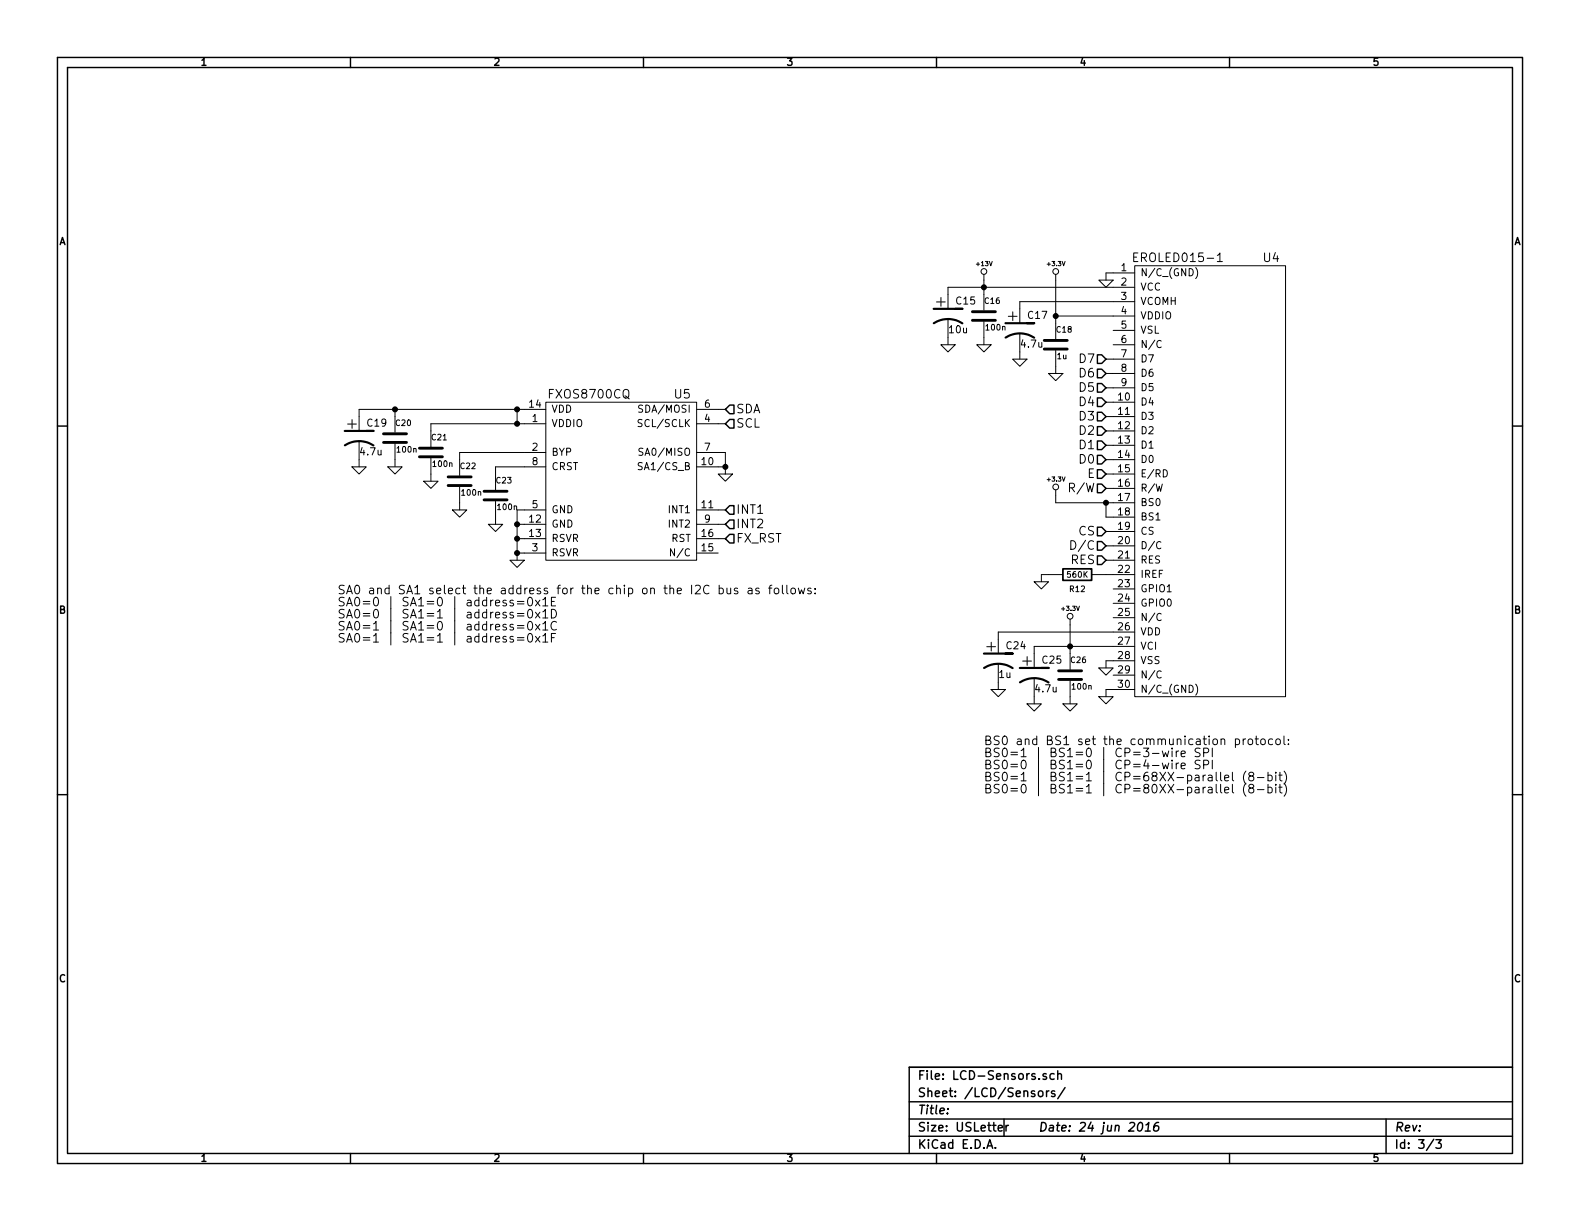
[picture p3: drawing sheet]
EESchema Schematic File Version 2
LIBS:power
LIBS:device
LIBS:transistors
LIBS:conn
LIBS:linear
LIBS:regul
LIBS:74xx
LIBS:cmos4000
LIBS:adc-dac
LIBS:memory
LIBS:xilinx
LIBS:special
LIBS:microcontrollers
LIBS:dsp
LIBS:microchip
LIBS:analog_switches
LIBS:motorola
LIBS:texas
LIBS:intel
LIBS:audio
LIBS:interface
LIBS:digital-audio
LIBS:philips
LIBS:display
LIBS:cypress
LIBS:siliconi
LIBS:opto
LIBS:atmel
LIBS:contrib
LIBS:valves
LIBS:user
LIBS:Hyperdrive!-cache
LIBS:SmartWatch-cache
EELAYER 27 0
EELAYER END
$Descr USLetter 11000 8500
encoding utf-8
Sheet 3 3
Title ""
Date "24 jun 2016"
Rev ""
Comp ""
Comment1 ""
Comment2 ""
Comment3 ""
Comment4 ""
$EndDescr
$Comp
L FXOS8700CQ U5
U 1 1
P 4300 3250
F 0 "U5" H 4750 3750 60  0000 C CNN
F 1 "FXOS8700CQ" H 4100 3750 60  0000 C CNN
F 2 "" H 4300 3250 60  0000 C CNN
F 3 "" H 4300 3250 60  0000 C CNN
	1    4300 3250
	1    0    0    -1  
$EndComp
$Comp
L GND #PWR050
U 1 1
P 3600 3900
F 0 "#PWR050" H 3600 3900 30  0001 C CNN
F 1 "GND" H 3600 3830 30  0001 C CNN
F 2 "" H 3600 3900 60  0000 C CNN
F 3 "" H 3600 3900 60  0000 C CNN
	1    3600 3900
	-1   0    0    -1  
$EndComp
$Comp
L CAP C20
U 1 1
P 2750 3050
F 0 "C20" H 2750 3150 40  0000 L CNN
F 1 "100n" H 2756 2965 40  0000 L CNN
F 2 "~" H 2788 2900 30  0000 C CNN
F 3 "~" H 2750 3050 60  0000 C CNN
	1    2750 3050
	1    0    0    -1  
$EndComp
$Comp
L CAP C23
U 1 1
P 3450 3450
F 0 "C23" H 3450 3550 40  0000 L CNN
F 1 "100n" H 3456 3365 40  0000 L CNN
F 2 "~" H 3488 3300 30  0000 C CNN
F 3 "~" H 3450 3450 60  0000 C CNN
	1    3450 3450
	1    0    0    -1  
$EndComp
$Comp
L CAPPOL C19
U 1 1
P 2500 3050
F 0 "C19" H 2550 3150 50  0000 L CNN
F 1 "4.7u" H 2500 2950 50  0000 L CNN
F 2 "~" H 2500 3050 60  0000 C CNN
F 3 "~" H 2500 3050 60  0000 C CNN
	1    2500 3050
	1    0    0    -1  
$EndComp
$Comp
L CAP C22
U 1 1
P 3200 3350
F 0 "C22" H 3200 3450 40  0000 L CNN
F 1 "100n" H 3206 3265 40  0000 L CNN
F 2 "~" H 3238 3200 30  0000 C CNN
F 3 "~" H 3200 3350 60  0000 C CNN
	1    3200 3350
	1    0    0    -1  
$EndComp
$Comp
L CAP C21
U 1 1
P 3000 3150
F 0 "C21" H 3000 3250 40  0000 L CNN
F 1 "100n" H 3006 3065 40  0000 L CNN
F 2 "~" H 3038 3000 30  0000 C CNN
F 3 "~" H 3000 3150 60  0000 C CNN
	1    3000 3150
	1    0    0    -1  
$EndComp
$Comp
L GND #PWR051
U 1 1
P 3200 3550
F 0 "#PWR051" H 3200 3550 30  0001 C CNN
F 1 "GND" H 3200 3480 30  0001 C CNN
F 2 "" H 3200 3550 60  0000 C CNN
F 3 "" H 3200 3550 60  0000 C CNN
	1    3200 3550
	1    0    0    -1  
$EndComp
$Comp
L GND #PWR052
U 1 1
P 3450 3650
F 0 "#PWR052" H 3450 3650 30  0001 C CNN
F 1 "GND" H 3450 3580 30  0001 C CNN
F 2 "" H 3450 3650 60  0000 C CNN
F 3 "" H 3450 3650 60  0000 C CNN
	1    3450 3650
	1    0    0    -1  
$EndComp
$Comp
L GND #PWR053
U 1 1
P 3000 3350
F 0 "#PWR053" H 3000 3350 30  0001 C CNN
F 1 "GND" H 3000 3280 30  0001 C CNN
F 2 "" H 3000 3350 60  0000 C CNN
F 3 "" H 3000 3350 60  0000 C CNN
	1    3000 3350
	1    0    0    -1  
$EndComp
$Comp
L GND #PWR054
U 1 1
P 2750 3250
F 0 "#PWR054" H 2750 3250 30  0001 C CNN
F 1 "GND" H 2750 3180 30  0001 C CNN
F 2 "" H 2750 3250 60  0000 C CNN
F 3 "" H 2750 3250 60  0000 C CNN
	1    2750 3250
	1    0    0    -1  
$EndComp
$Comp
L GND #PWR055
U 1 1
P 2500 3250
F 0 "#PWR055" H 2500 3250 30  0001 C CNN
F 1 "GND" H 2500 3180 30  0001 C CNN
F 2 "" H 2500 3250 60  0000 C CNN
F 3 "" H 2500 3250 60  0000 C CNN
	1    2500 3250
	1    0    0    -1  
$EndComp
Text HLabel 5050 3550 2    60   Input ~ 0
INT1
Text HLabel 5050 3650 2    60   Input ~ 0
INT2
Text HLabel 5050 3750 2    60   Input ~ 0
FX_RST
Text HLabel 5050 2850 2    60   Input ~ 0
SDA
Text HLabel 5050 2950 2    60   Input ~ 0
SCL
Text Notes 2350 4150 0    60   ~ 0
SA0 and SA1 select the address for the chip on the I2C bus as follows:\nSA0=0 | SA1=0 | address=0x1E\nSA0=0 | SA1=1 | address=0x1D\nSA0=1 | SA1=0 | address=0x1C\nSA0=1 | SA1=1 | address=0x1F
$Comp
L GND #PWR056
U 1 1
P 5050 3300
F 0 "#PWR056" H 5050 3300 30  0001 C CNN
F 1 "GND" H 5050 3230 30  0001 C CNN
F 2 "" H 5050 3300 60  0000 C CNN
F 3 "" H 5050 3300 60  0000 C CNN
	1    5050 3300
	-1   0    0    -1  
$EndComp
$Comp
L EROLED015-1 U4
U 1 1
P 8450 3100
F 0 "U4" H 8850 4400 60  0000 C CNN
F 1 "EROLED015-1" H 8200 4400 60  0000 C CNN
F 2 "" H 8450 3100 60  0000 C CNN
F 3 "" H 8450 3100 60  0000 C CNN
	1    8450 3100
	1    0    0    -1  
$EndComp
Text Notes 6850 5200 0    60   ~ 0
BS0 and BS1 set the communication protocol:\nBS0=1 | BS1=0 | CP=3-wire SPI\nBS0=0 | BS1=0 | CP=4-wire SPI\nBS0=1 | BS1=1 | CP=68XX-parallel (8-bit)\nBS0=0 | BS1=1 | CP=80XX-parallel (8-bit)
$Comp
L GND #PWR057
U 1 1
P 7700 1950
F 0 "#PWR057" H 7700 1950 30  0001 C CNN
F 1 "GND" H 7700 1880 30  0001 C CNN
F 2 "" H 7700 1950 60  0000 C CNN
F 3 "" H 7700 1950 60  0000 C CNN
	1    7700 1950
	-1   0    0    -1  
$EndComp
$Comp
L CAP C16
U 1 1
P 6850 2200
F 0 "C16" H 6850 2300 40  0000 L CNN
F 1 "100n" H 6856 2115 40  0000 L CNN
F 2 "~" H 6888 2050 30  0000 C CNN
F 3 "~" H 6850 2200 60  0000 C CNN
	1    6850 2200
	1    0    0    -1  
$EndComp
$Comp
L CAPPOL C17
U 1 1
P 7100 2300
F 0 "C17" H 7150 2400 50  0000 L CNN
F 1 "4.7u" H 7100 2200 50  0000 L CNN
F 2 "~" H 7100 2300 60  0000 C CNN
F 3 "~" H 7100 2300 60  0000 C CNN
F 4 "tan" H 7100 2300 60  0001 C CNN "Type"
F 5 "25" H 7100 2300 60  0001 C CNN "Voltage"
	1    7100 2300
	1    0    0    -1  
$EndComp
$Comp
L CAP C18
U 1 1
P 7350 2400
F 0 "C18" H 7350 2500 40  0000 L CNN
F 1 "1u" H 7356 2315 40  0000 L CNN
F 2 "~" H 7388 2250 30  0000 C CNN
F 3 "~" H 7350 2400 60  0000 C CNN
	1    7350 2400
	1    0    0    -1  
$EndComp
$Comp
L GND #PWR058
U 1 1
P 7350 2600
F 0 "#PWR058" H 7350 2600 30  0001 C CNN
F 1 "GND" H 7350 2530 30  0001 C CNN
F 2 "" H 7350 2600 60  0000 C CNN
F 3 "" H 7350 2600 60  0000 C CNN
	1    7350 2600
	-1   0    0    -1  
$EndComp
$Comp
L GND #PWR059
U 1 1
P 7100 2500
F 0 "#PWR059" H 7100 2500 30  0001 C CNN
F 1 "GND" H 7100 2430 30  0001 C CNN
F 2 "" H 7100 2500 60  0000 C CNN
F 3 "" H 7100 2500 60  0000 C CNN
	1    7100 2500
	-1   0    0    -1  
$EndComp
$Comp
L GND #PWR060
U 1 1
P 6850 2400
F 0 "#PWR060" H 6850 2400 30  0001 C CNN
F 1 "GND" H 6850 2330 30  0001 C CNN
F 2 "" H 6850 2400 60  0000 C CNN
F 3 "" H 6850 2400 60  0000 C CNN
	1    6850 2400
	-1   0    0    -1  
$EndComp
$Comp
L GND #PWR061
U 1 1
P 6600 2400
F 0 "#PWR061" H 6600 2400 30  0001 C CNN
F 1 "GND" H 6600 2330 30  0001 C CNN
F 2 "" H 6600 2400 60  0000 C CNN
F 3 "" H 6600 2400 60  0000 C CNN
	1    6600 2400
	-1   0    0    -1  
$EndComp
$Comp
L +13V #PWR062
U 1 1
P 6850 1950
F 0 "#PWR062" H 6850 1910 30  0001 C CNN
F 1 "+13V" H 6850 2060 30  0000 C CNN
F 2 "~" H 6850 1950 60  0000 C CNN
F 3 "~" H 6850 1950 60  0000 C CNN
	1    6850 1950
	1    0    0    -1  
$EndComp
$Comp
L +3.3V #PWR063
U 1 1
P 7350 1950
F 0 "#PWR063" H 7350 1910 30  0001 C CNN
F 1 "+3.3V" H 7350 2060 30  0000 C CNN
F 2 "" H 7350 1950 60  0000 C CNN
F 3 "" H 7350 1950 60  0000 C CNN
	1    7350 1950
	1    0    0    -1  
$EndComp
$Comp
L GND #PWR064
U 1 1
P 7700 4650
F 0 "#PWR064" H 7700 4650 30  0001 C CNN
F 1 "GND" H 7700 4580 30  0001 C CNN
F 2 "" H 7700 4650 60  0000 C CNN
F 3 "" H 7700 4650 60  0000 C CNN
	1    7700 4650
	1    0    0    -1  
$EndComp
$Comp
L GND #PWR065
U 1 1
P 7700 4850
F 0 "#PWR065" H 7700 4850 30  0001 C CNN
F 1 "GND" H 7700 4780 30  0001 C CNN
F 2 "" H 7700 4850 60  0000 C CNN
F 3 "" H 7700 4850 60  0000 C CNN
	1    7700 4850
	1    0    0    -1  
$EndComp
$Comp
L +3.3V #PWR066
U 1 1
P 7450 4350
F 0 "#PWR066" H 7450 4310 30  0001 C CNN
F 1 "+3.3V" H 7450 4460 30  0000 C CNN
F 2 "" H 7450 4350 60  0000 C CNN
F 3 "" H 7450 4350 60  0000 C CNN
	1    7450 4350
	1    0    0    -1  
$EndComp
$Comp
L CAPPOL C25
U 1 1
P 7200 4700
F 0 "C25" H 7250 4800 50  0000 L CNN
F 1 "4.7u" H 7200 4600 50  0000 L CNN
F 2 "~" H 7200 4700 60  0000 C CNN
F 3 "~" H 7200 4700 60  0000 C CNN
	1    7200 4700
	1    0    0    -1  
$EndComp
$Comp
L CAP C26
U 1 1
P 7450 4700
F 0 "C26" H 7450 4800 40  0000 L CNN
F 1 "100n" H 7456 4615 40  0000 L CNN
F 2 "~" H 7488 4550 30  0000 C CNN
F 3 "~" H 7450 4700 60  0000 C CNN
	1    7450 4700
	1    0    0    -1  
$EndComp
$Comp
L GND #PWR067
U 1 1
P 7450 4900
F 0 "#PWR067" H 7450 4900 30  0001 C CNN
F 1 "GND" H 7450 4830 30  0001 C CNN
F 2 "" H 7450 4900 60  0000 C CNN
F 3 "" H 7450 4900 60  0000 C CNN
	1    7450 4900
	1    0    0    -1  
$EndComp
$Comp
L GND #PWR068
U 1 1
P 7200 4900
F 0 "#PWR068" H 7200 4900 30  0001 C CNN
F 1 "GND" H 7200 4830 30  0001 C CNN
F 2 "" H 7200 4900 60  0000 C CNN
F 3 "" H 7200 4900 60  0000 C CNN
	1    7200 4900
	1    0    0    -1  
$EndComp
$Comp
L CAPPOL C24
U 1 1
P 6950 4600
F 0 "C24" H 7000 4700 50  0000 L CNN
F 1 "1u" H 6950 4500 50  0000 L CNN
F 2 "~" H 6950 4600 60  0000 C CNN
F 3 "~" H 6950 4600 60  0000 C CNN
	1    6950 4600
	1    0    0    -1  
$EndComp
$Comp
L GND #PWR069
U 1 1
P 6950 4800
F 0 "#PWR069" H 6950 4800 30  0001 C CNN
F 1 "GND" H 6950 4730 30  0001 C CNN
F 2 "" H 6950 4800 60  0000 C CNN
F 3 "" H 6950 4800 60  0000 C CNN
	1    6950 4800
	1    0    0    -1  
$EndComp
$Comp
L CAPPOL C15
U 1 1
P 6600 2200
F 0 "C15" H 6650 2300 50  0000 L CNN
F 1 "10u" H 6600 2100 50  0000 L CNN
F 2 "~" H 6600 2200 60  0000 C CNN
F 3 "~" H 6600 2200 60  0000 C CNN
	1    6600 2200
	1    0    0    -1  
$EndComp
$Comp
L RES R12
U 1 1
P 7550 4000
F 0 "R12" V 7450 4050 40  0000 C CNN
F 1 "560K" V 7550 4050 40  0000 C CNN
F 2 "~" V 7480 4000 30  0000 C CNN
F 3 "~" H 7550 4000 30  0000 C CNN
	1    7550 4000
	0    -1   -1   0   
$EndComp
$Comp
L GND #PWR070
U 1 1
P 7250 4050
F 0 "#PWR070" H 7250 4050 30  0001 C CNN
F 1 "GND" H 7250 3980 30  0001 C CNN
F 2 "" H 7250 4050 60  0000 C CNN
F 3 "" H 7250 4050 60  0000 C CNN
	1    7250 4050
	1    0    0    -1  
$EndComp
$Comp
L +3.3V #PWR071
U 1 1
P 7350 3450
F 0 "#PWR071" H 7350 3410 30  0001 C CNN
F 1 "+3.3V" H 7350 3560 30  0000 C CNN
F 2 "" H 7350 3450 60  0000 C CNN
F 3 "" H 7350 3450 60  0000 C CNN
	1    7350 3450
	1    0    0    -1  
$EndComp
Text HLabel 7700 3900 0    60   Input ~ 0
RES
Text HLabel 7700 3700 0    60   Input ~ 0
CS
Text HLabel 7700 3800 0    60   Input ~ 0
D/C
Text HLabel 7700 3300 0    60   Input ~ 0
E
Text HLabel 7700 3400 0    60   Input ~ 0
R/W
Text HLabel 7700 2500 0    60   Input ~ 0
D7
Text HLabel 7700 2600 0    60   Input ~ 0
D6
Text HLabel 7700 2700 0    60   Input ~ 0
D5
Text HLabel 7700 2800 0    60   Input ~ 0
D4
Text HLabel 7700 2900 0    60   Input ~ 0
D3
Text HLabel 7700 3000 0    60   Input ~ 0
D2
Text HLabel 7700 3100 0    60   Input ~ 0
D1
Text HLabel 7700 3200 0    60   Input ~ 0
D0
Wire Wire Line
	3650 3550 3600 3550
Wire Wire Line
	3600 3550 3600 3900
Wire Wire Line
	3650 3850 3600 3850
Connection ~ 3600 3850
Wire Wire Line
	3650 3750 3600 3750
Connection ~ 3600 3750
Wire Wire Line
	3650 3650 3600 3650
Connection ~ 3600 3650
Wire Wire Line
	2500 2850 3650 2850
Wire Wire Line
	3600 2850 3600 2950
Wire Wire Line
	3000 2950 3650 2950
Wire Wire Line
	2750 2900 2750 2850
Connection ~ 3600 2850
Wire Wire Line
	2500 2900 2500 2850
Connection ~ 2750 2850
Wire Wire Line
	3200 3200 3200 3150
Wire Wire Line
	3200 3150 3650 3150
Wire Wire Line
	3650 3250 3450 3250
Wire Wire Line
	3450 3250 3450 3300
Wire Wire Line
	3000 3000 3000 2950
Connection ~ 3600 2950
Wire Wire Line
	2500 3200 2500 3250
Wire Wire Line
	2750 3200 2750 3250
Wire Wire Line
	3000 3300 3000 3350
Wire Wire Line
	3200 3500 3200 3550
Wire Wire Line
	3450 3600 3450 3650
Wire Wire Line
	5050 3750 5000 3750
Wire Wire Line
	5050 3650 5000 3650
Wire Wire Line
	5050 3550 5000 3550
Wire Wire Line
	5050 2850 5000 2850
Wire Wire Line
	5050 2950 5000 2950
Wire Wire Line
	5000 3150 5050 3150
Wire Wire Line
	5050 3150 5050 3300
Wire Wire Line
	5000 3250 5050 3250
Connection ~ 5050 3250
Wire Wire Line
	7750 1900 7700 1900
Wire Wire Line
	7700 1900 7700 1950
Wire Wire Line
	6600 2000 7750 2000
Wire Wire Line
	6600 2000 6600 2050
Wire Wire Line
	6850 1950 6850 2050
Connection ~ 6850 2000
Wire Wire Line
	7100 2150 7100 2100
Wire Wire Line
	7100 2100 7750 2100
Wire Wire Line
	7750 2200 7350 2200
Wire Wire Line
	7350 1950 7350 2250
Wire Wire Line
	7350 2550 7350 2600
Wire Wire Line
	7100 2450 7100 2500
Wire Wire Line
	6850 2350 6850 2400
Wire Wire Line
	6600 2350 6600 2400
Connection ~ 7350 2200
Wire Wire Line
	7750 4800 7700 4800
Wire Wire Line
	7700 4800 7700 4850
Wire Wire Line
	7750 4600 7700 4600
Wire Wire Line
	7700 4600 7700 4650
Wire Wire Line
	7200 4500 7750 4500
Wire Wire Line
	7450 4350 7450 4550
Wire Wire Line
	7200 4550 7200 4500
Connection ~ 7450 4500
Wire Wire Line
	7200 4850 7200 4900
Wire Wire Line
	7450 4850 7450 4900
Wire Wire Line
	7750 4400 6950 4400
Wire Wire Line
	6950 4400 6950 4450
Wire Wire Line
	6950 4750 6950 4800
Wire Wire Line
	7300 4000 7250 4000
Wire Wire Line
	7250 4000 7250 4050
Wire Wire Line
	7700 4000 7750 4000
Wire Wire Line
	7350 3500 7750 3500
Wire Wire Line
	7700 3500 7700 3600
Wire Wire Line
	7700 3600 7750 3600
Connection ~ 7700 3500
Wire Wire Line
	7350 3450 7350 3500
Wire Wire Line
	7750 2500 7700 2500
Wire Wire Line
	7750 2600 7700 2600
Wire Wire Line
	7750 2700 7700 2700
Wire Wire Line
	7750 2800 7700 2800
Wire Wire Line
	7750 2900 7700 2900
Wire Wire Line
	7750 3000 7700 3000
Wire Wire Line
	7750 3100 7700 3100
Wire Wire Line
	7750 3200 7700 3200
Wire Wire Line
	7700 3300 7750 3300
Wire Wire Line
	7750 3400 7700 3400
Wire Wire Line
	7750 3700 7700 3700
Wire Wire Line
	7750 3800 7700 3800
Wire Wire Line
	7750 3900 7700 3900
$EndSCHEMATC
